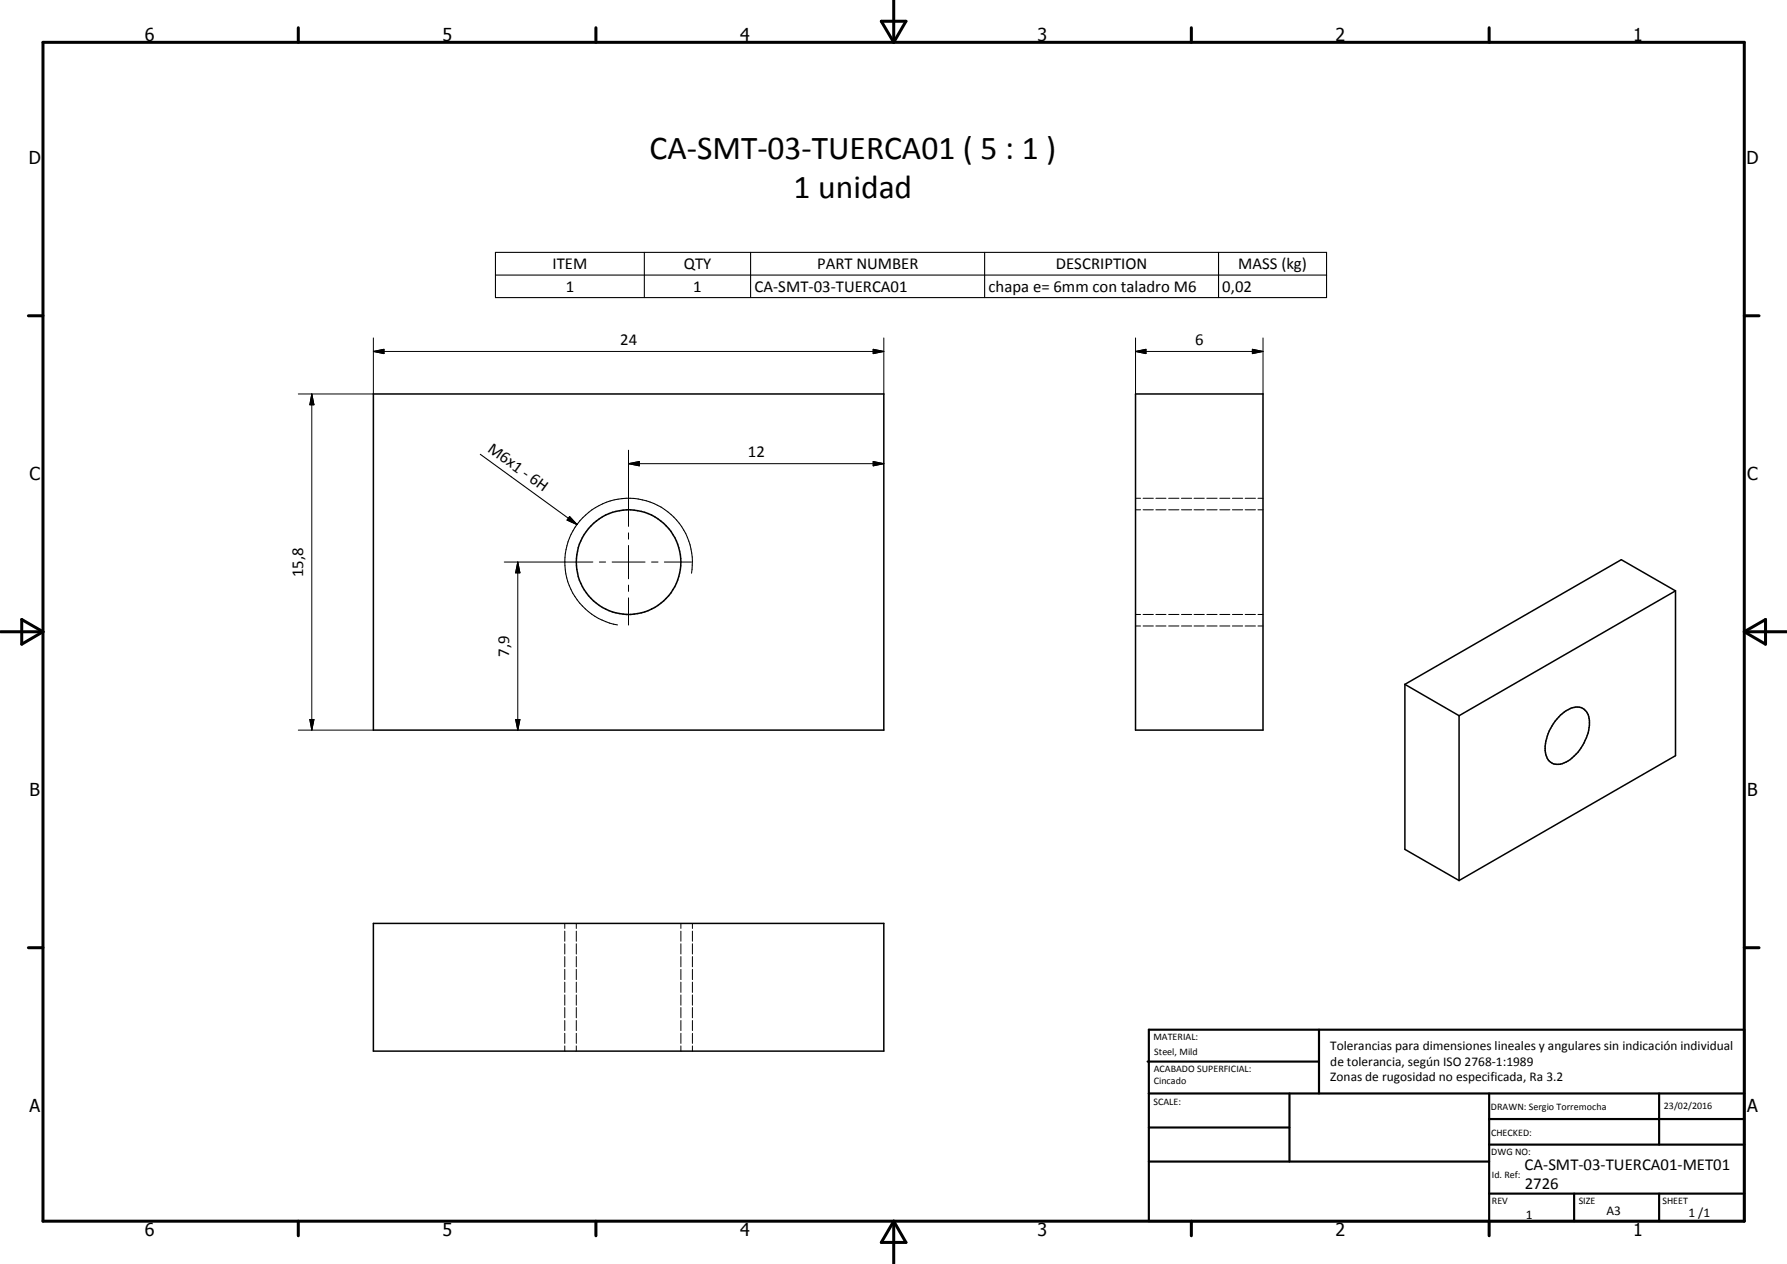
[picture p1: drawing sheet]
<svg xmlns="http://www.w3.org/2000/svg" width="420mm" height="297mm" viewBox="0 0 420 297" stroke-linecap="round" stroke-linejoin="round" font-family="sans-serif">
<g fill="none" stroke="#000" stroke-width=".35">
<path d="M87.8 92.6h120v79h-120zM267 92.6h30v79h-30zM393.9 138.9l-50.8 29.3M393.9 138.9l-12.7-7.4-50.9 29.3M393.9 138.9v38.7l-50.8 29.3M330.3 160.8l12.8 7.4M330.3 160.8v38.8l12.8 7.3M343.1 168.2v38.7M366.9 168.1a5 5 0 0 1 4.9-1.8 3.9 3.9 0 0 1 1.8 4.7 11 11 0 0 1-6.2 8.5 2.99 2.99 0 0 1-4.1-3.1 11.3 11.3 0 0 1 3.6-8.3zM87.8 217h120v30h-120z"/>
<circle cx="147.8" cy="132.1" r="12.3"/>
</g>
<path d="M116.5 59.3h195.4v10.6h-195.4zM151.5 59.3v10.6M176.5 59.3v10.6M231.5 59.3v10.6M286.5 59.3v10.6M116.5 64.6h195.4M112.9 106.8l22.8 16.5M133.9 121.4l1.8 1.9-2.4-1.1zM162.6 134.7a15 15 0 0 0-12.2-17.4 15 15 0 0 0-17.3 12.2 15 15 0 0 0 12.1 17.4" fill="none" stroke="#000" stroke-width=".25"/>
<g fill="none" stroke="#000" stroke-width=".24">
<path d="M87.8 79.4v13.2h-17.7M207.8 79.4v13.2M267 79.4v13.2M297 79.4v13.2M73.3 92.6l.5 2.5h-1zM73.3 92.6v79M87.8 82.6l2.5-.5v1zM87.8 82.6h120M205.3 82.1l2.5 .5-2.5 .5zM267 82.6l2.4-.5v1zM267 82.6h30M294.5 82.1l2.5 .5-2.5 .5z"/>
<path d="M147.8 109l2.5-.5v1zM147.8 105.8v17.9M147.8 109h60M205.3 108.5l2.5 .5-2.5 .5zM267 119.8h1.2M267 117.1h1.2M268.8 119.8h2.4M268.8 117.1h2.4M271.8 119.8h2.3M271.8 117.1h2.3M274.8 119.8h2.4M274.8 117.1h2.4"/>
<path d="M277.8 119.8h2.4M277.8 117.1h2.4M280.7 119.8h2.5M280.7 117.1h2.5M283.7 119.8h2.5M283.7 117.1h2.5M286.8 119.8h2.4M286.8 117.1h2.4M289.8 119.8h2.4M289.8 117.1h2.4M292.8 119.8h2.4M292.8 117.1h2.4"/>
<path d="M295.8 119.8h1.2M295.8 117.1h1.2M118.6 132.1h20.8M121.7 132.1l.5 2.5h-1zM121.7 132.1v39.5M140.9 132.1h1.5M143.9 132.1h7.8M147.8 125.2v1.5M147.8 128.2v7.8M147.8 137.5v1.5M153.2 132.1h1.5M156.2 132.1h6.4"/>
<path d="M147.8 140.5v6.4M267 144.4h1.2M267 147.1h1.2M268.8 144.4h2.4M268.8 147.1h2.4M271.8 144.4h2.3M271.8 147.1h2.3M274.8 144.4h2.4M274.8 147.1h2.4M277.8 144.4h2.4M277.8 147.1h2.4M280.7 144.4h2.5"/>
<path d="M280.7 147.1h2.5M283.7 144.4h2.5M283.7 147.1h2.5M286.8 144.4h2.4M286.8 147.1h2.4M289.8 144.4h2.4M289.8 147.1h2.4M292.8 144.4h2.4M292.8 147.1h2.4M295.8 144.4h1.2M295.8 147.1h1.2M70.1 171.6h17.7"/>
<path d="M72.8 169.1h1l-.5 2.5zM121.2 169.1h1l-.5 2.5zM132.8 217v1.2M132.8 218.8v2.4M135.5 217v1.2M135.5 218.8v2.4M160.1 217v1.2M160.1 218.8v2.4M162.8 217v1.2M162.8 218.8v2.4M132.8 221.8v2.4M132.8 224.8v2.4"/>
<path d="M132.8 227.8v2.4M132.8 230.8v2.4M132.8 233.8v2.4M132.8 236.8v2.4M132.8 239.8v2.4M135.5 221.8v2.4M135.5 224.8v2.4M135.5 227.8v2.4M135.5 230.8v2.4M135.5 233.8v2.4M135.5 236.8v2.4M135.5 239.8v2.4"/>
<path d="M160.1 221.8v2.4M160.1 224.8v2.4M160.1 227.8v2.4M160.1 230.8v2.4M160.1 233.8v2.4M160.1 236.8v2.4M160.1 239.8v2.4M162.8 221.8v2.4M162.8 224.8v2.4M162.8 227.8v2.4M162.8 230.8v2.4M162.8 233.8v2.4"/>
<path d="M162.8 236.8v2.4M162.8 239.8v2.4M132.8 242.8v2.4M132.8 245.8v1.2M135.5 242.8v2.4M135.5 245.8v1.2M160.1 242.8v2.4M160.1 245.8v1.2M162.8 242.8v2.4M162.8 245.8v1.2"/>
</g>
<g fill="none" stroke="#000" stroke-width=".71">
<path d="M10.1 9.9h400v277.1h-400zM70.1 6.5v3.4M140.1 6.5v3.4M207.2 5h5.8l-2.9 4.9zM210.1 0v9.9M280.1 6.5v3.4M350.1 6.5v3.4M6.7 74.2h3.4M410.1 74.2h3.5M.1 148.5h10M5.1 145.6l5 2.9-5 2.9zM410.1 148.5h10"/>
<path d="M410.1 148.5l5-2.9v5.8zM6.7 222.7h3.4M410.1 222.7h3.5M70.1 287v3.4M140.1 287v3.4M210.1 287v10M210.1 287l2.9 5h-5.8zM280.1 287v3.4M350.1 287v3.4"/>
</g>
<g fill="none" stroke="#000" stroke-width=".51">
<path d="M269.8 249.5h40.3M270.1 242h140v45h-140zM270.1 257h140M303.2 257v16M310.1 242v15M350.1 257v30M390.1 257v12M270.1 265h33.1M270.1 273h80M350.1 269h60M350.1 263h60M350.1 280.5h60"/>
<path d="M370.1 280.5v6.5M390.1 280.5v6.5"/>
</g>
<path d="M73.3 92.6l.5 2.5h-1zM87.8 82.6l2.5-.5v1zM205.3 82.1l2.5 .5-2.5 .5zM267 82.6l2.4-.5v1zM294.5 82.1l2.5 .5-2.5 .5zM147.8 109l2.5-.5v1zM205.3 108.5l2.5 .5-2.5 .5zM121.7 132.1l.5 2.5h-1zM133.9 121.4l1.8 1.9-2.4-1.1zM72.8 169.1h1l-.5 2.5zM121.2 169.1h1l-.5 2.5z" fill="#000"/>
<g font-size="7.9">
<text x="152.7" y="37.4">CA-SMT-03-TUERCA01 ( 5 : 1 )</text>
<text x="186.6" y="46.4">1 unidad</text>
</g>
<g font-size="4.2">
<text x="34" y="9.6">6</text>
<text x="104" y="9.6">5</text>
<text x="174" y="9.6">4</text>
<text x="244" y="9.6">3</text>
<text x="314" y="9.6">2</text>
<text x="384" y="9.6">1</text>
<text x="6.8" y="38.7">D</text>
<text x="410.6" y="38.7">D</text>
<text x="7" y="112.9">C</text>
<text x="410.8" y="112.9">C</text>
<text x="7" y="187.1">B</text>
<text x="410.8" y="187.1">B</text>
<text x="7" y="261.4">A</text>
<text x="410.8" y="261.4">A</text>
<text x="34" y="290.4">6</text>
<text x="104" y="290.4">5</text>
<text x="174" y="290.4">4</text>
<text x="244" y="290.4">3</text>
<text x="314" y="290.4">2</text>
<text x="384" y="290.4">1</text>
</g>
<g font-size="3.9">
<text x="129.9" y="63.2">ITEM</text>
<text x="160.8" y="63.2">QTY</text>
<text x="192.1" y="63.2">PART NUMBER</text>
<text x="248.3" y="63.2">DESCRIPTION</text>
<text x="291.1" y="63.3">MASS (kg)</text>
<text x="133" y="68.5">1</text>
<text x="163" y="68.5">1</text>
<text x="177.4" y="68.6">CA-SMT-03-TUERCA01</text>
<text x="232.4" y="68.7">chapa e= 6mm con taladro M6</text>
<text x="287.4" y="68.6">0,02</text>
<text x="145.8" y="81.1">24</text>
<text x="281" y="81.1">6</text>
<text x="114.5" y="106" transform="rotate(36 114.5 106)">M6x1 - 6H</text>
<text x="175.8" y="107.5">12</text>
<text x="71.3" y="135.6" transform="rotate(-90 71.3 135.6)">15,8</text>
<text x="119.7" y="154.3" transform="rotate(-90 119.7 154.3)">7,9</text>
<text x="358.5" y="275">CA-SMT-03-TUERCA01-MET01</text>
<text x="358.5" y="279.4">2726</text>
</g>
<g font-size="3.1">
<text x="312.7" y="246.8">Tolerancias para dimensiones lineales y angulares sin indicación individual</text>
<text x="312.7" y="250.4">de tolerancia, según ISO 2768-1:1989</text>
<text x="312.7" y="254">Zonas de rugosidad no especificada, Ra 3.2</text>
<text x="358.7" y="286.5">1</text>
<text x="377.7" y="285.6">A3</text>
<text x="397" y="285.9">1 /1</text>
</g>
<g font-size="2.4">
<text x="271.2" y="244.4">MATERIAL:</text>
<text x="271.3" y="252">ACABADO SUPERFICIAL:</text>
<text x="271.4" y="247.9">Steel, Mild</text>
<text x="271.3" y="254.6">Cincado</text>
<text x="271.2" y="259.7">SCALE:</text>
<text x="350.6" y="260.8">DRAWN: Sergio Torremocha</text>
<text x="391.2" y="260.6">23/02/2016</text>
<text x="350.6" y="267">CHECKED:</text>
<text x="350.6" y="271.4">DWG NO:</text>
<text x="350.8" y="276.9">Id. Ref:</text>
<text x="350.8" y="282.8">REV</text>
<text x="371.2" y="282.9">SIZE</text>
<text x="390.9" y="282.9">SHEET</text>
</g>
</svg>
